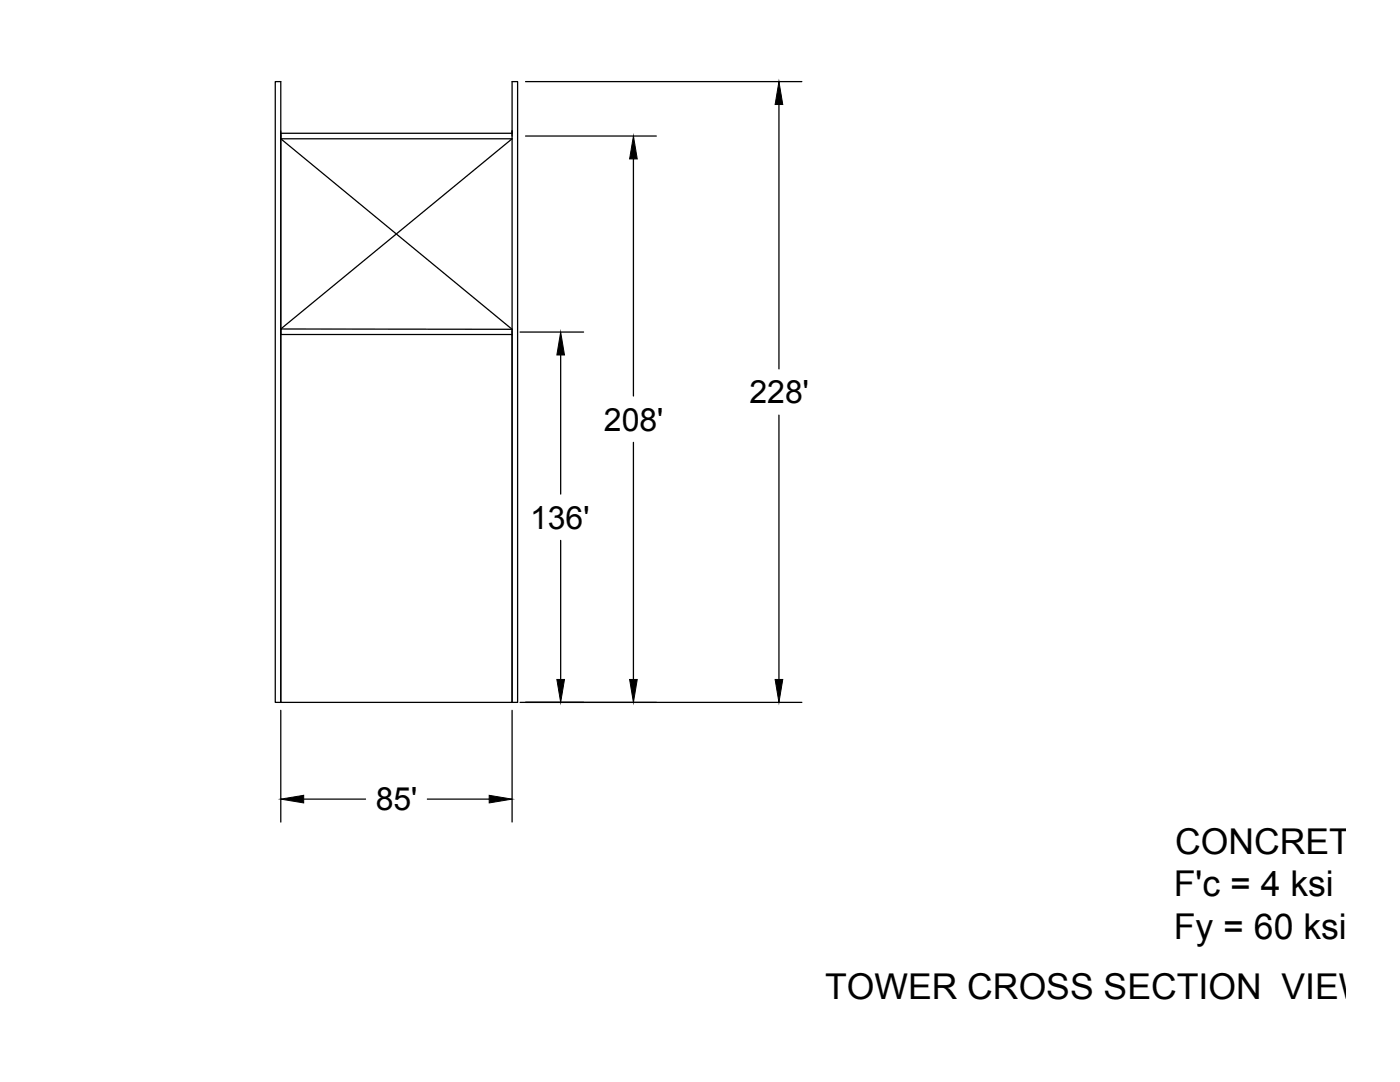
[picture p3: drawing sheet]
<svg xmlns="http://www.w3.org/2000/svg" width="279mm" height="216mm" viewBox="0 0 279 216" stroke-linecap="round" stroke-linejoin="round" font-family="sans-serif">
<!-- layer: 0 -->
<g fill="none" stroke="#000" stroke-width=".25">
<path d="M104.9 16.3h55.1M56 26.1v114.1h-1.1v-123.9h1.1v123.9h46.2v-123.9h1.1v123.9h-1.1v-74.5l-46.2-.1v1.1h46.2M56 27.7l46.2 38M102.2 27.1v-.5h-46.2v1.1h46.2l-46.2 37.9M102.2 26.1v.5M104.9 27.1h26.1M126.4 31.7v47.3M155.5 20.9v52.7M103.8 66.3h12.7M111.9 70.8v27.8M126.4 88.3v47.3M155.5 82.8v52.8"/>
<path d="M111.9 107.8v27.8M56 141.7v22.3M60.6 159.5h12.3M85.3 159.5h12.3M102.2 141.7v22.3M103.8 140.2h56.2"/>
</g>
<path d="M126.4 27.1l.8 4.6h-1.5zM155.5 16.3l.7 4.6h-1.5zM111.9 66.3l.8 4.5h-1.6zM111.1 135.6h1.6l-.8 4.6zM125.7 135.6h1.5l-.8 4.6zM154.7 135.6h1.5l-.7 4.6zM56 159.5l4.6-.8v1.5zM97.6 158.7l4.6 .8-4.6 .7z" fill="#000" stroke="#000" stroke-width=".2"/>
<g font-size="7.1">
<text x="234.5" y="170.3">CONCRETE</text>
<text x="234.3" y="178.8">F'c = 4 ksi</text>
<text x="234.3" y="187.3">Fy = 60 ksi</text>
<text x="164.7" y="199.3">TOWER CROSS SECTION VIEW</text>
</g>
<g font-size="6.4">
<text x="149.6" y="80.5">228'</text>
<text x="120.5" y="85.9">208'</text>
<text x="105.8" y="105.5">136'</text>
<text x="75" y="161.7">85'</text>
</g>
</svg>
